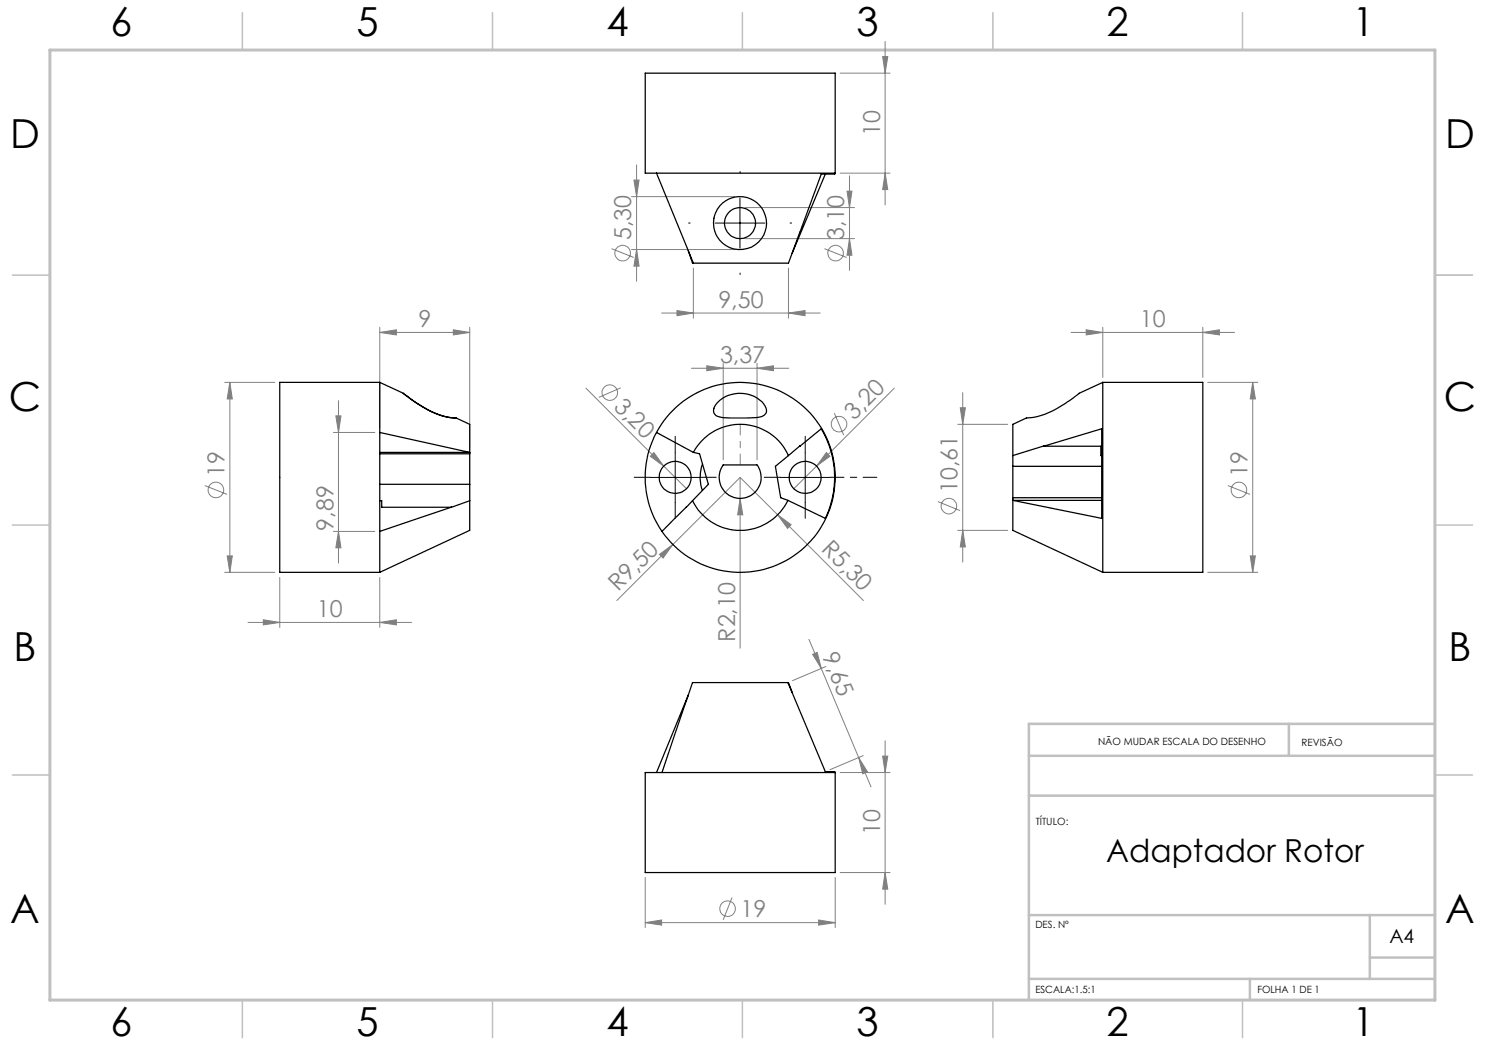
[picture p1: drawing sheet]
<svg xmlns="http://www.w3.org/2000/svg" width="297mm" height="210mm" viewBox="0 0 297 210" stroke-linecap="round" stroke-linejoin="round" font-family="sans-serif">
<g fill="none" stroke="#808080" stroke-width=".2">
<path d="M168 14.6h10M176.5 11.3h1.1l-.6 3.3zM177 8.3v32.7M126.3 39.3h20.7M126.8 36h1l-.5 3.3zM127.3 33v23.3M168 34.6h10M169.4 38.2h1l-.5 3.3zM169.9 35.2v18.9M177 34.6l.6 3.3h-1.1zM122.3 49.7l4.5 1.8M126.3 49.9h20.7"/>
<path d="M127.3 49.9l.5 3.3h-1zM138.7 53.6v10M149 41.5h21.9M149 47.7h21.9M157.7 53.6v10M164.9 49.7l4.4 1.8M169.9 47.7l.5 3.3h-1zM44.9 76.5h10.1M46 76.5l.5 3.3h-1.1zM46 76.5v38M76 66.5l3.3-.5v1zM76 66.5h17.9"/>
<path d="M76 65.5v20M90.7 66l3.2 .5-3.2 .5zM93.9 65.5v24M117.2 77.6l15.6 15.6M124.1 77.6l-4.3 1.9M132.3 62.6h31.7M135.4 62.1l3.3 .5-3.3 .5zM138.3 73.7h19.5M141.4 73.2l3.2 .5-3.2 .4zM144.6 72.7v19.3M151.4 73.7l3.3-.5v.9zM151.4 72.7v19.3"/>
<path d="M157.7 62.6l3.3-.5v1zM178.9 77.6l-15.6 15.6M192.5 78.5v33.9M214.2 66.5h32.7M217.2 66l3.4 .5-3.4 .5zM220.6 65.5v10M240.6 66.5l3.3-.5v1zM240.6 65.5v10M241.5 76.5h10.1M250.5 76.5l.6 3.3h-1.1zM250.5 76.5v38M41 97.1l4.4 1.8"/>
<path d="M66.7 86.5h8.3M67.2 83.2h1l-.5 3.3zM67.7 80.1v32.5M130.8 90.5l2 2.7-2.7-1.9zM132.8 93.2l4.5 4.5M148 95.5l24.7 24.6M148 95.5l-13.4 13.4M148 99.7l.6 3.3h-1.1zM148 95.5v34.1M163.3 93.2l-4.6 4.5M165.3 90.5l.7 .8-2.7 1.9zM166.9 82.6l1.8 4.4"/>
<path d="M191.6 84.9h9.9M192.1 81.6h1l-.6 3.3zM245.6 97.1l4.4 1.8M44.9 114.5h10.1M45.4 111.2h1.1l-.5 3.3zM56 115.5v10M66.7 106.3h8.3M67.7 106.3l.5 3.3h-1zM76 115.5v10M131.9 110.9l2.7-2-2 2.7zM134.6 108.9l-11.2 11.2M155.5 103l2.7 1.9-.7 .8z"/>
<path d="M187.6 100.3l4.4 1.8M191.6 106.1h9.9M192.5 106.1l.6 3.3h-1zM241.5 114.5h10.1M250 111.2h1.1l-.6 3.3zM49.6 124.5h32.7M52.7 124l3.3 .5-3.3 .5zM76 124.5l3.3-.5v1zM161.8 127.9l2.5 5.8M162.5 130.9l.9-.4 .9 3.2zM164.3 133.7l7.4 17.8M165.2 133.3l-6.7 2.8"/>
<path d="M168 154.5h10M171.7 151.5l1.8 2.9-1 .4zM171.7 151.5l2.5 5.9M172.6 151.1l-6.6 2.8M176.5 151.2h1.1l-.6 3.3zM177 148.2v32.7M129 175.5v10M146.4 179.5l-1.8 4.5M167 175.5v10M168 174.5h10M177 174.5l.6 3.3h-1.1zM129 184.5l3.3-.5v1z"/>
<path d="M129 184.5h38M163.7 184l3.3 .5-3.3 .5z"/>
<circle cx="124.5" cy="50.6" r="1.55"/>
<circle cx="167.1" cy="50.6" r="1.56"/>
<circle cx="122" cy="78.5" r="1.55"/>
<circle cx="43.2" cy="98" r="1.55"/>
<circle cx="167.8" cy="84.8" r="1.55"/>
<circle cx="247.8" cy="98" r="1.55"/>
<circle cx="189.8" cy="101.2" r="1.55"/>
<circle cx="145.5" cy="181.7" r="1.55"/>
</g>
<path d="M148 34.6v-.3M138 44.6h-.3M148 54.6v.3M158 44.6h.3M130 95.5h-3.2M135 90.5v-3.2M140 95.5h3.2M156 95.5h-3.2M161 90.5v-3.2M135 100.5v3.2M161 100.5v3.2" fill="none" stroke="#000" stroke-width=".2" stroke-dasharray="15.2 1.3 1.3 1.3"/>
<path d="M148 39.6v10M143 44.6h10M130 95.5h10M135 90.5v10M156 95.5h10M161 90.5v10" fill="none" stroke="#000" stroke-width=".2"/>
<path d="M287 55h7.5M287 144.8v55.2h-187.2" fill="none" stroke="#c0c0c0" stroke-width=".2"/>
<path d="M205.8 159.1h81.2M205.8 151.2h81.2M257.8 144.8v6.4M287 144.8h-81.2v55.2M205.8 183h81.2M205.8 195.8h81.2M250 195.8v4.2M274 183v12.8M274 191.5h13" fill="none" stroke="#c0c0c0" stroke-width=".5"/>
<g fill="none" stroke="#c0c0c0" stroke-width=".3">
<path d="M48.5 2.5v7.5M98.5 2.5v7.5M148.5 2.5v7.5M198.6 2.5v7.5M248.5 2.5v7.5M2.5 55h7.5M287 55h7.5M2.5 105h7.5M287 105h7.5M2.5 155h7.5M287 155h7.5M48.5 200v7.5"/>
<path d="M98.5 200v7.5M148.5 200v7.5M198.6 200v7.5M248.5 200v7.5"/>
</g>
<path d="M10 10h277v190h-277z" fill="none" stroke="#c0c0c0" stroke-width=".6"/>
<path d="M166 95.5h9.4" fill="none" stroke="#000" stroke-width=".2" stroke-dasharray="15.2 1.3 1.3 1.3" stroke-dashoffset="12.5"/>
<path d="M148 93v-8.1" fill="none" stroke="#808080" stroke-width=".2" stroke-dasharray="15.2 1.3 1.3 1.3" stroke-dashoffset="13.1"/>
<g fill="#808080">
<path d="M130.8 90.5l2 2.7-2.7-1.9z"/>
<path d="M131.9 110.9l2.7-2-2 2.7z"/>
<path d="M165.3 90.5l.7 .8-2.7 1.9z"/>
<path d="M148 99.7l.6 3.3h-1.1z"/>
<path d="M155.5 103l2.7 1.9-.7 .8z"/>
<path d="M171.7 151.5l1.8 2.9-1 .4zM162.5 130.9l.9-.4 .9 3.2z"/>
<path d="M240.6 66.5l3.3-.5v1zM217.2 66l3.4 .5-3.4 .5z"/>
<path d="M52.7 124l3.3 .5-3.3 .5zM76 124.5l3.3-.5v1zM76 66.5l3.3-.5v1zM90.7 66l3.2 .5-3.2 .5zM129 184.5l3.3-.5v1zM163.7 184l3.3 .5-3.3 .5z"/>
<path d="M157.7 62.6l3.3-.5v1zM135.4 62.1l3.3 .5-3.3 .5z"/>
<path d="M67.7 106.3l.5 3.3h-1zM67.2 83.2h1l-.5 3.3z"/>
<path d="M177 34.6l.6 3.3h-1.1zM176.5 11.3h1.1l-.6 3.3zM192.5 106.1l.6 3.3h-1zM192.1 81.6h1l-.6 3.3zM177 174.5l.6 3.3h-1.1zM176.5 151.2h1.1l-.6 3.3z"/>
<path d="M46 76.5l.5 3.3h-1.1zM45.4 111.2h1.1l-.5 3.3zM169.4 38.2h1l-.5 3.3zM169.9 47.7l.5 3.3h-1zM126.8 36h1l-.5 3.3zM127.3 49.9l.5 3.3h-1zM250.5 76.5l.6 3.3h-1.1zM250 111.2h1.1l-.6 3.3z"/>
<path d="M141.4 73.2l3.2 .5-3.2 .4zM151.4 73.7l3.3-.5v.9z"/>
</g>
<g fill="none" stroke="#000" stroke-width=".25">
<path d="M131.3 34.6h-2.3v-20h38v20M131.3 34.6h35.7M131.3 34.6l7.4 18M165.1 34.8l-6.7 15.9M167 34.6a1.25 1.25 0 0 1-1.2 .2h-1.5l-6.6 17.8h-19M137.7 50.1l.8 2.5h.2M160 46.5h-.1M76 76.5v10M76 76.5h-20v38h20M76 76.5l4.6 2.2a22.4 22.4 0 0 0 9.4 4.8l1.2 .1M80.7 78.7l.8 .6a17.6 17.6 0 0 0 9.7 4.3M220.6 76.5v38"/>
<path d="M220.6 76.5h20v38h-20M220.6 76.5l-4.8 2.2-.7 .6a17.9 17.9 0 0 1-9.6 4.3l-2.9 1.3v6.2M76 86.5v19.8M76 86.5l17.9 4M76 90.5h17.9M76 96.9h17.9M76 90.8h17.9M91.2 83.6l2.7 1.3v5.6M93.9 90.5v9.6M131.3 86.5a19 19 0 0 1 28.3-6.1 19 19 0 0 1 1.5 28.8 19 19 0 0 1-28.7-2.9M131.3 86.5a18.9 18.9 0 0 0 1.1 19.8M131.3 86.5l7.4 4"/>
<path d="M138.7 90.5a10.6 10.6 0 0 1 9.7-5.6 10.6 10.6 0 0 1 9.3 6.2M138.7 90.5l1.2 .3 1.8 6.1-3.2 3.2M140.5 92.8a8.1 8.1 0 0 0 0 5.3M143.5 80.5a6.4 6.4 0 0 1 9.2 .2 1.71 1.71 0 0 1 .3 2.2 3.2 3.2 0 0 1-2.7 .7h-.8a22.3 22.3 0 0 1-6.1-.4 1.35 1.35 0 0 1-.3-2.2zM144.6 93h6.8a4.2 4.2 0 0 1-.6 5.6 4.2 4.2 0 0 1-5.6 0 4.2 4.2 0 0 1-.6-5.6zM157.7 91.1l6.6-5.3a19.1 19.1 0 0 1 .8 17.9l-7.5-3.6M157.7 91.1l-2.6 2.2 1 6.2 1.5 .6M202.6 91.1v9M202.6 93.3h17.7M202.6 99.5h17.7M208.7 89.2l11.6-3.4v17.9l-17.7-3.6M208.7 89.2l-6.1 1.9"/>
<path d="M208.7 89.2h11.5v1.9h.1M76 106.3v8.2M76 100.1h.3v1.4h14l3.6-1.4M90.2 101.5l-14.2 4.8M93.9 100.1v6l-17.9 8.4M137.2 101.5l-4.8 4.8M137.2 101.5h.1M138.5 100.1l-1.2 1.4M157.6 100.1a10.6 10.6 0 0 1-9.5 6 10.6 10.6 0 0 1-9.6-6M202.6 100.1v6l18 8.4M202.6 100.1h17.7M137.7 139l-6.4 15.5"/>
<path d="M157.6 136.5h-19.1l-1.2 3.7M157.6 136.5l7.5 17.8h.7a1.28 1.28 0 0 1 1.2 .2M157.6 136.5l.8 2M132.4 154.5h-3.4v20h38v-20M132.4 154.5h34.6M137.2 140.2l-4.8 14.3M137.3 140.2h-.1"/>
<circle cx="148" cy="44.6" r="5.3"/>
<circle cx="148" cy="44.6" r="3.1"/>
<circle cx="135" cy="95.5" r="3.2"/>
<circle cx="161" cy="95.5" r="3.2"/>
</g>
<g font-size="8">
<text x="22.1" y="7.1">6</text>
<text x="71.3" y="7.1">5</text>
<text x="121.3" y="7.1">4</text>
<text x="171.3" y="7.1">3</text>
<text x="221.3" y="7.1">2</text>
<text x="270.5" y="7.1">1</text>
<text x="2" y="29.6">D</text>
<text x="289" y="29.6">D</text>
<text x="1.8" y="82.1">C</text>
<text x="288.8" y="82.1">C</text>
<text x="2.7" y="132.1">B</text>
<text x="289.7" y="132.2">B</text>
<text x="2" y="184.6">A</text>
<text x="289" y="184.6">A</text>
<text x="22.1" y="207.1">6</text>
<text x="71.3" y="207.1">5</text>
<text x="121.3" y="207.1">4</text>
<text x="171.3" y="207.1">3</text>
<text x="221.3" y="207.1">2</text>
<text x="270.5" y="207.1">1</text>
</g>
<text font-size="6.3" x="221.2" y="172.4">Adaptador Rotor</text>
<g font-size="4.7" fill="#808080">
<text x="176" y="27.2" transform="rotate(-90 176 27.2)">10</text>
<text x="126.3" y="48" transform="rotate(-90 126.3 48)">5,30</text>
<text x="168.9" y="48" transform="rotate(-90 168.9 48)">3,10</text>
<text x="83.7" y="65.4">9</text>
<text x="143.7" y="61.6">9,50</text>
<text x="228" y="65.4">10</text>
<text x="144" y="72.6">3,37</text>
<text x="122.6" y="81.5" transform="rotate(45 122.6 81.5)">3,20</text>
<text x="170.8" y="84.2" transform="rotate(-45 170.8 84.2)">3,20</text>
<text x="44.9" y="95.4" transform="rotate(-90 44.9 95.4)">19</text>
<text x="249.5" y="95.4" transform="rotate(-90 249.5 95.4)">19</text>
<text x="191.5" y="98.6" transform="rotate(-90 191.5 98.6)">10,61</text>
<text x="66.7" y="106.1" transform="rotate(-90 66.7 106.1)">9,89</text>
<text x="164.1" y="110.1" transform="rotate(45 164.1 110.1)">R5,30</text>
<text x="123.6" y="118.5" transform="rotate(-45 123.6 118.5)">R9,50</text>
<text x="63.4" y="123.4">10</text>
<text x="147" y="128.3" transform="rotate(-90 147 128.3)">R2,10</text>
<text x="164.4" y="131.3" transform="rotate(67 164.4 131.3)">9,65</text>
<text x="176" y="167.1" transform="rotate(-90 176 167.1)">10</text>
<text x="148.1" y="183.4">19</text>
</g>
<text font-size="3.9" x="277.9" y="188.5">A4</text>
<g font-size="2">
<text x="219.6" y="149">NÃO MUDAR ESCALA DO DESENHO</text>
<text x="260.3" y="149.2">REVISÃO</text>
<text x="207.2" y="164.9">TÍTULO:</text>
<text x="207.1" y="185.5">DES. Nº</text>
<text x="207.1" y="198.6">ESCALA:1.5:1</text>
<text x="251.5" y="198.6">FOLHA 1 DE 1</text>
</g>
</svg>
